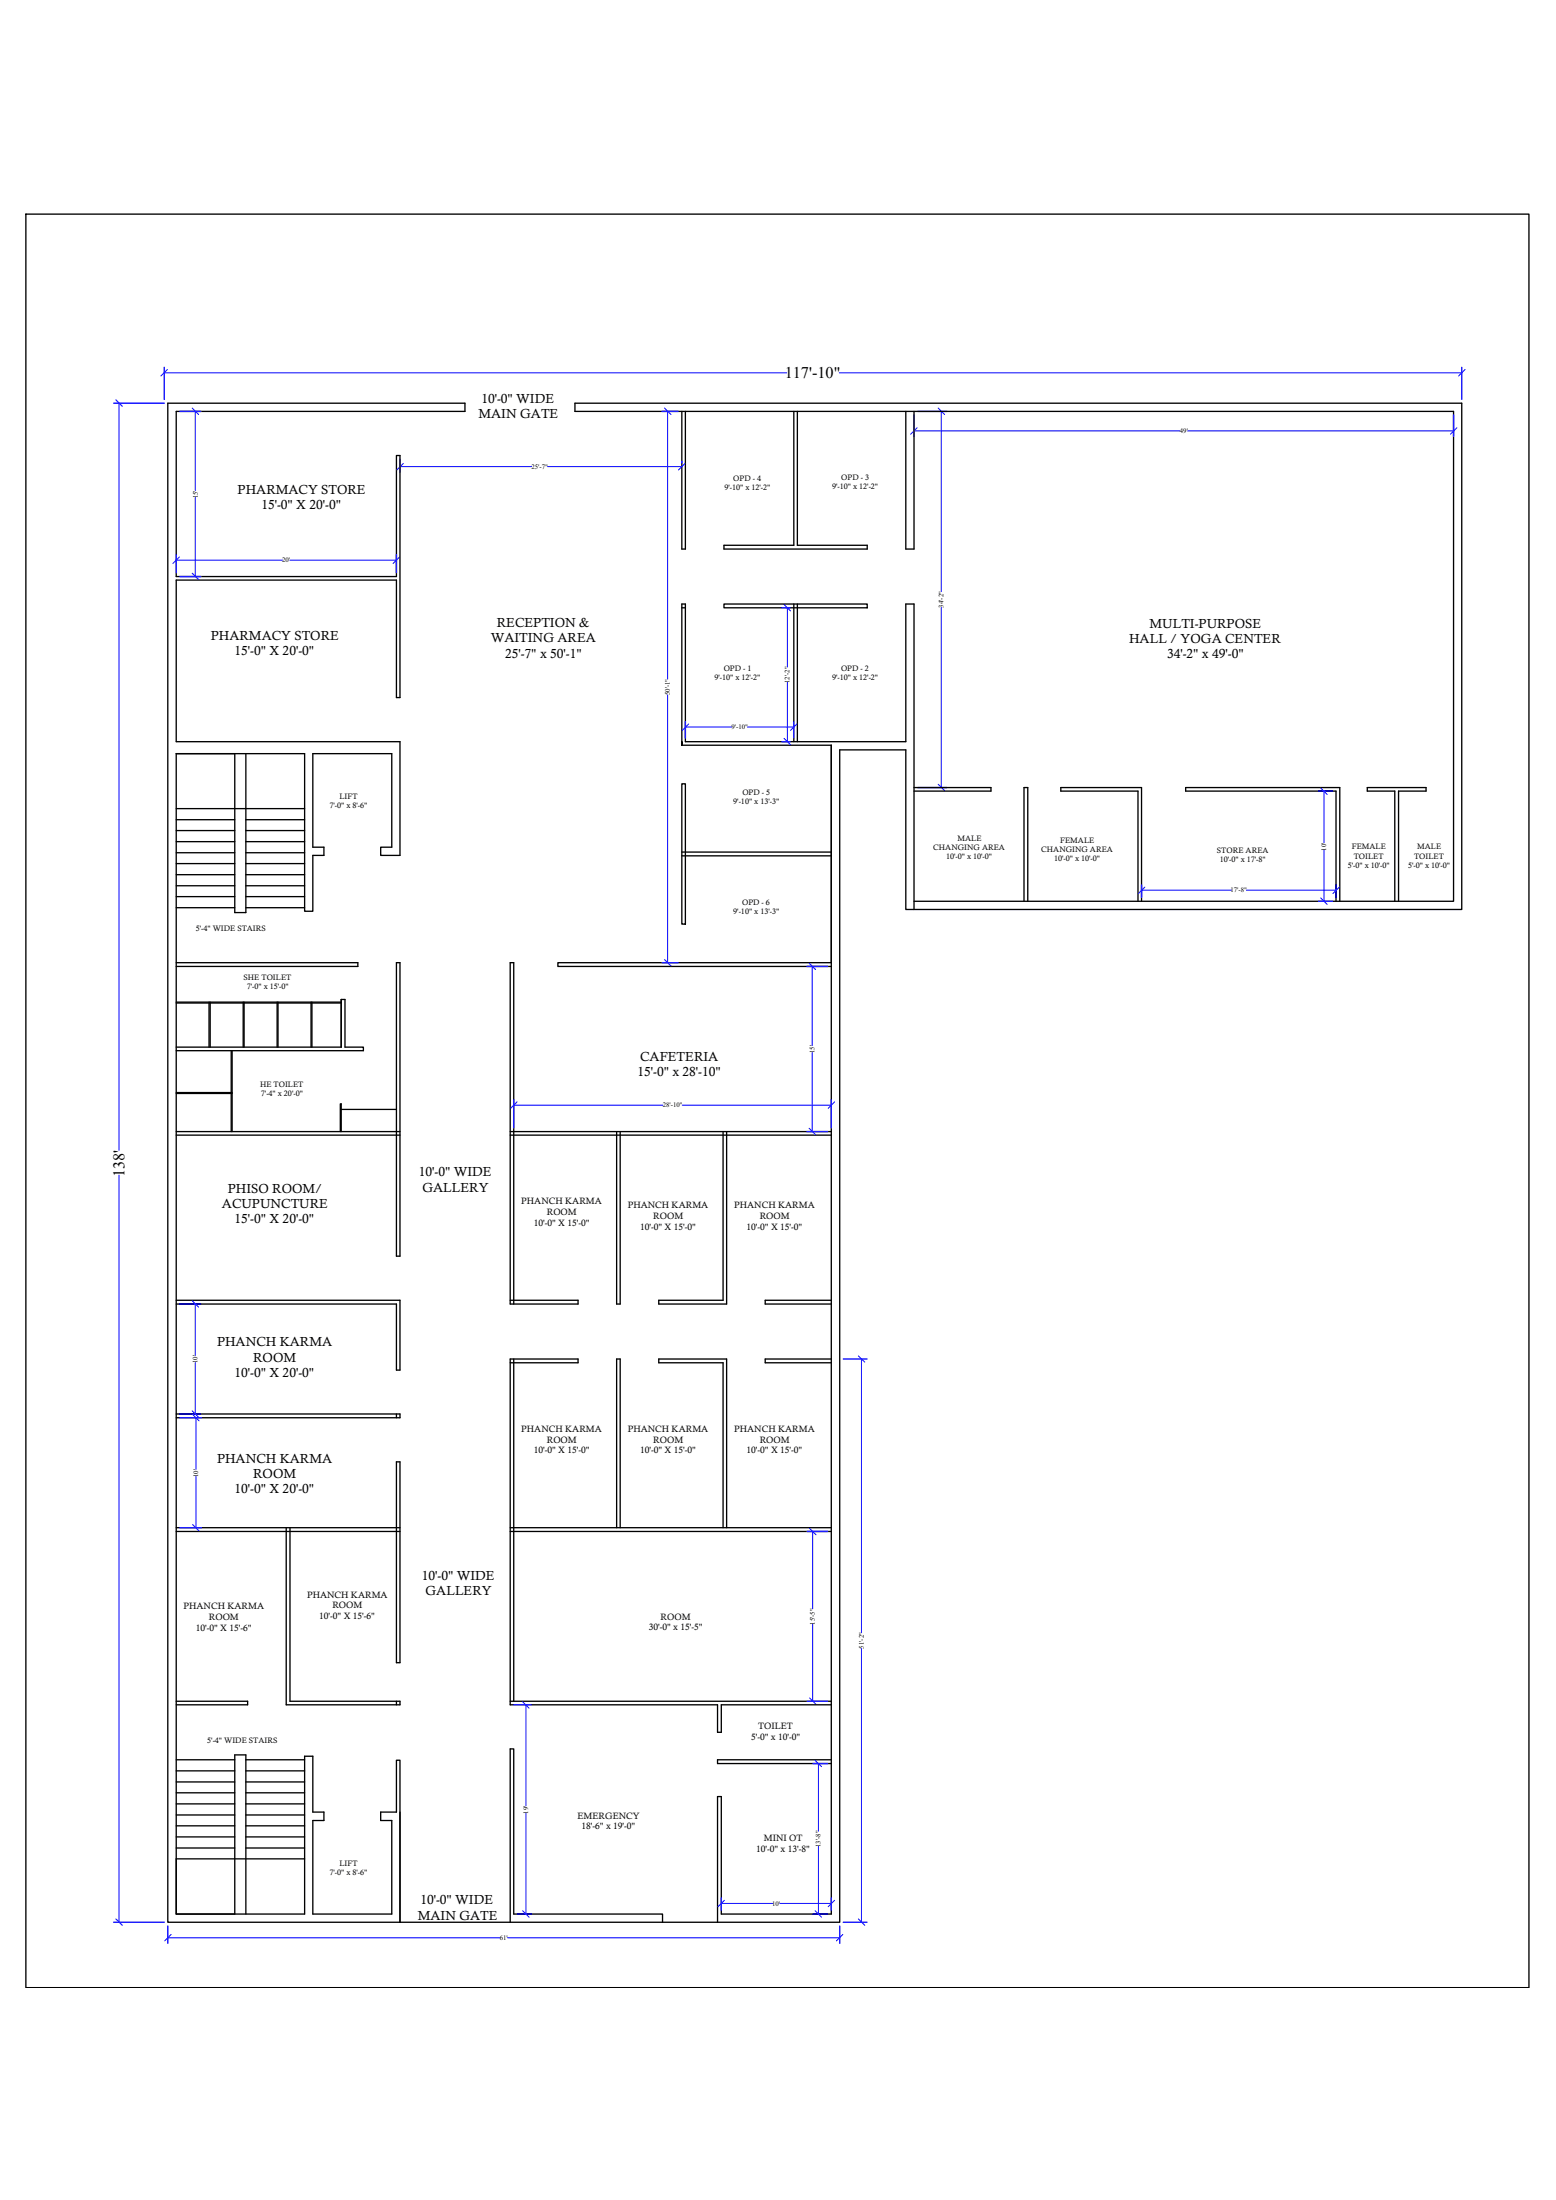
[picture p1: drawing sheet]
<svg xmlns="http://www.w3.org/2000/svg" width="297mm" height="420mm" viewBox="0 0 297 420" stroke-linecap="round" stroke-linejoin="round" font-family="sans-serif">
<!-- layer: A-ANNO-DIMS-30 -->
<g fill="none" stroke="#00f" stroke-width=".25">
<path d="M21.7 77h9.7M31.4 70.1v6.2M34.3 78.6h4M126.4 78.6h3M174.5 79.2v4.2M175.2 78.6h5.5M277.5 79.2v4.2M279 70.1v6.2M76.4 87.7v2.5M130.2 88.1v.3M33.6 105.9v3.5M34.3 110.1h4"/>
<path d="M75.7 105.9v3.5M149.3 116.1h1.5M130.8 137.8v3.1M151.5 137.8v3.1M149.3 141.6h1.5M175.2 150.4h5.5M251.7 151.1h2.7M217.9 169v2.4M251.7 172.1h2.7M255 169v2.4M126.4 183.9h3M154 184.6h4"/>
<path d="M98.1 210v5.4M154 216.1h4M158.7 210v5.4M34.3 249h4M161 259.5h4.5M34.3 270h4M34.3 270.8h4.2M34.3 291.8h4.2M154.1 292.5h3.9M98.1 325.6h3.4M154.1 324.9h3.9M155.2 336.8h2.8"/>
<path d="M21.7 367.1h9.7M32 367.8v3.3M98.8 365.5h2.7M137.7 362.5v2.3M155.2 365.5h2.8M158.7 362.5v2.3M160.3 367.8v3.3M161 367.1h4.5"/>
</g>
<g fill="none" stroke="#00f" stroke-width=".19">
<path d="M22.7 77v142.7M31.4 71.2h118.8M37.3 78.6v15.1M127.5 78.6v51.1M160.2 71.2h118.8M179.7 78.6v34.4M37.3 95v15.1M76.4 89.1h25.1M104.5 89.1h25.7M174.5 82.3h50.7M226.7 82.3h50.8M33.6 107h20.3"/>
<path d="M55.4 107h20.3M150.3 116.1v11.3M179.7 116v34.4M127.5 132.7v51.2M130.8 138.9h8.9M142.7 138.9h8.8M150.3 130.3v11.3M252.8 151.1v9.9M217.9 170h17.2M237.9 170h17.1M252.8 162.3v9.8M155.1 184.6v15.1"/>
<path d="M98.1 211.1h28.5M130.2 211.1h28.5M155.1 201v15.1M22.7 224.4v142.7M37.3 249v9.9M164.5 259.5v52.3M37.3 260.2v9.8M37.4 270.8v9.8M37.4 281.9v9.9M155.1 292.5v14.8M155.1 310.1v14.8M164.5 314.8v52.3"/>
<path d="M100.4 325.6v19.3M156.2 336.8v12.9M100.4 346.2v19.3M156.2 352.6v12.9M32 370.1h63.4M96.9 370.1h63.4M137.7 363.5h9.9M148.9 363.5h9.8"/>
</g>
<!-- layer: 0 -->
<g fill="none" stroke="#00f" stroke-width=".19">
<path d="M22.1 76.4l1.3 1.2M31.9 70.6l-1.2 1.2M36.7 77.9l1.2 1.3M126.9 77.9l1.2 1.3M179.1 77.9l1.2 1.3M279.7 70.6l-1.2 1.2M77 88.5l-1.2 1.2M130.8 88.5l-1.3 1.2M175.1 81.7l-1.3 1.2M278.1 81.7l-1.2 1.2M34.2 106.4l-1.2 1.2M36.7 109.5l1.2 1.2"/>
<path d="M76.3 106.4l-1.3 1.2M149.7 115.4l1.2 1.3M131.5 138.3l-1.3 1.2M152.1 138.3l-1.2 1.2M149.7 141l1.2 1.2M179.1 149.8l1.2 1.2M252.1 150.5l1.3 1.2M218.6 169.4l-1.3 1.2M252.1 171.5l1.3 1.2M255.7 169.4l-1.2 1.2M126.9 183.3l1.2 1.2M154.5 183.9l1.2 1.3"/>
<path d="M98.7 210.4l-1.2 1.3M154.5 215.5l1.2 1.2M159.3 210.4l-1.2 1.3M36.7 248.4l1.2 1.2M163.9 259l1.2 1.1M36.7 269.5l1.2 1.2M36.8 270.1l1.2 1.3M36.8 291.2l1.2 1.2M154.5 291.9l1.3 1.2M99.8 325l1.2 1.2M154.5 324.3l1.3 1.2M155.6 336.2l1.2 1.2"/>
<path d="M22.1 366.5l1.3 1.2M32.7 369.4l-1.3 1.3M99.8 364.9l1.2 1.2M138.3 362.9l-1.2 1.3M155.6 364.9l1.2 1.2M159.3 362.9l-1.2 1.3M160.9 369.4l-1.2 1.3M163.9 366.5l1.2 1.2"/>
</g>
<!-- layer: walls -->
<g fill="none" stroke="#000" stroke-width=".25">
<path d="M4.9 40.9h287v338.7h-287zM130.2 78.6v26.3h.6v-26.3M151.5 78.6v25.5h-13.3v.8h27.4v-.8h-13.4v-25.5M172.9 78.6v26.3h1.6v-26.3M130.2 116.1h.6M138.2 115.4h27.4v.7h-27.4zM151.5 115.4v26.2M152.2 115.4v26.2M33.6 154.4h24.6M33.6 156.5h11.2M33.6 158.6h11.2M44.8 143.9v30.4h2.1v-30.4"/>
<path d="M46.9 156.5h11.3M46.9 158.6h11.3M130.2 141.6v.7v-26.9h.6v26.2h42.1v-26.2h1.6v58.3M130.2 149.7h.6v26.8h-.6zM130.2 142.3h28.5v223.2h-21v-22.4h-.7v24M174.5 150.4h14.7v.7h-14.7M33.6 160.7h11.2M33.6 162.9h11.2M33.6 164.9h11.2M33.6 167h11.2M33.6 169.2h11.2M33.6 171.2h11.2"/>
<path d="M33.6 173.4h11.2M46.9 160.7h11.3M46.9 162.9h11.3M46.9 164.9h11.3M46.9 167h11.3M46.9 169.2h11.3M46.9 171.2h11.3M46.9 173.4h11.3M130.2 162.7h28.5M130.2 163.4h28.5M174.5 172.1h103v-93.5h-167.7v-1.6h169.2v96.7h-106.1v-30.5h-12.6v223.9h-128.3v-290.1h56.8v1.6h-55.2v31.5h42.1v-23.1h.7v46.2h-.7v-22.4h-42.1v30.8h42.8v21.8h-3.7v-1.6h2.1v-17.9h-15.1v17.9h2.1v1.6h-2.1v10.6h-1.5v-30.1h-24.6v221.6h24.6v-30.1h1.5v10.7h2.1v1.6h-2.1v17.8h15.1v-17.8h-2.1v-1.6h3v-9.9h.7v30.9v-21M195.5 172.1v-21.7h.7v21.7"/>
<path d="M217.2 172.1v-21h-14.7v-.7h15.4v21.7M255 172.1v-21h-28.7v-.7h29.5v21.7M266.3 172.1v-21h-5.3v-.7h11.2v.7h-5.2v21M33.6 200h31.5v-9.1h.8v9.1h3.5v.7h-35.8M33.6 183.9h34.7v.7h-34.7M33.6 191.6h31.5M33.6 191.4h31.5M39.9 191.4v8.6M40.1 191.4v8.6M46.4 191.4v8.6M46.6 191.4v8.6M52.9 191.4v8.6"/>
<path d="M53.1 191.4v8.6M59.4 191.4v8.6M59.5 191.4v8.6M75.7 183.9h.7v56h-.7zM158.7 183.9h-52.2v.7h52.2M33.6 216.1h42.8M33.6 216.8h42.8M33.6 208.7h10.7M33.6 208.8h10.7M44.1 200.7v15.4M44.3 200.7v15.4M65 216.1v-5.3h.1v5.3"/>
<path d="M65.1 211.9h10.6M97.4 216.1h61.3M97.4 216.8h61.3M117.7 216.1v32.9h.7v-32.9M138 216.1v32.2h-12.2v.7h12.9v-32.9M33.6 248.3h42.8v13.4h-.7v-12.7h-42.1M97.4 248.3h12.9v.7h-12.9v-65.1h.7v65.1M98.1 259.5v65.4M158.7 248.3h-12.6v.7h12.6M158.7 259.5h-12.6v.8h12.6M33.6 270h42.8v.8h-42.8M75.7 279.2h.7v38.3h-.7z"/>
<path d="M75.7 270v.8M97.4 260.3h12.9v-.8h-12.9v66.1h39.6v5.2h.7v-5.2h21M33.6 291.8h42.8M33.6 292.5h42.8M54.6 291.8v33.8h21.8v-.7h-21v-33.1M97.4 291.8h61.3M97.4 292.5h61.3M117.7 291.8v-32.3h.7v32.3M138 291.8v-31.5h-12.2v-.8h12.9v32.3M33.6 338.2h11.2M33.6 336.1h11.2M33.6 324.9h13.7v.7h-13.7"/>
<path d="M46.9 338.2h11.3M46.9 336.1h11.3M75.7 324.9v.7M97.4 324.9h61.3M158.7 336.1h-21.7v.7h21.7M33.6 352.9h11.2M33.6 350.8h11.2M33.6 348.7h11.2M33.6 346.6h11.2M33.6 344.5h11.2M33.6 342.4h11.2M33.6 340.3h11.2"/>
<path d="M46.9 352.9h11.3M46.9 350.8h11.3M46.9 348.7h11.3M46.9 346.6h11.3M46.9 344.5h11.3M46.9 342.4h11.3M46.9 340.3h11.3M58.2 355h-24.6v10.5h11.2v-30.3h2.1v30.3M97.4 367.1v-33.1h.7v31.5h28.4v1.6"/>
</g>
<g font-size="3.1">
<text x="149.8" y="72.2">117'-10&quot;</text>
<text x="23.8" y="224.8" transform="rotate(-90 23.8 224.8)">138'</text>
</g>
<g font-size="2.5">
<text x="91.9" y="77">10'-0&quot; WIDE</text>
<text x="91.3" y="79.9">MAIN GATE</text>
<text x="45.4" y="94.3">PHARMACY STORE</text>
<text x="49.9" y="97.2">15'-0&quot; X 20'-0&quot;</text>
<text x="94.9" y="119.8">RECEPTION &amp;</text>
<text x="219.4" y="119.9">MULTI-PURPOSE</text>
<text x="40.2" y="122.2">PHARMACY STORE</text>
<text x="44.8" y="125.1">15'-0&quot; X 20'-0&quot;</text>
<text x="93.7" y="122.7">WAITING AREA</text>
<text x="96.4" y="125.6">25'-7&quot; x 50'-1&quot;</text>
<text x="215.5" y="122.8">HALL / YOGA CENTER</text>
<text x="222.8" y="125.7">34'-2&quot; x 49'-0&quot;</text>
<text x="122.2" y="202.6">CAFETERIA</text>
<text x="121.7" y="205.5">15'-0&quot; x 28'-10&quot;</text>
<text x="43.5" y="227.8">PHISO ROOM/</text>
<text x="80" y="224.7">10'-0&quot; WIDE</text>
<text x="80.6" y="227.6">GALLERY</text>
<text x="42.4" y="230.7">ACUPUNCTURE</text>
<text x="44.8" y="233.6">15'-0&quot; X 20'-0&quot;</text>
<text x="41.4" y="257.1">PHANCH KARMA</text>
<text x="44.8" y="263">10'-0&quot; X 20'-0&quot;</text>
<text x="48.3" y="260.1">ROOM</text>
<text x="41.4" y="279.3">PHANCH KARMA</text>
<text x="44.8" y="285.2">10'-0&quot; X 20'-0&quot;</text>
<text x="48.3" y="282.2">ROOM</text>
<text x="80.5" y="301.7">10'-0&quot; WIDE</text>
<text x="81.2" y="304.6">GALLERY</text>
<text x="80.2" y="363.7">10'-0&quot; WIDE</text>
<text x="79.7" y="366.6">MAIN GATE</text>
</g>
<g font-size="1.8">
<text x="99.5" y="230">PHANCH KARMA</text>
<text x="104.4" y="232.1">ROOM</text>
<text x="119.8" y="230.7">PHANCH KARMA</text>
<text x="124.7" y="232.7">ROOM</text>
<text x="140.2" y="230.7">PHANCH KARMA</text>
<text x="145" y="232.7">ROOM</text>
<text x="101.9" y="234.1">10'-0&quot; X 15'-0&quot;</text>
<text x="122.2" y="234.8">10'-0&quot; X 15'-0&quot;</text>
<text x="142.5" y="234.8">10'-0&quot; X 15'-0&quot;</text>
<text x="99.5" y="273.5">PHANCH KARMA</text>
<text x="104.4" y="275.5">ROOM</text>
<text x="119.8" y="273.5">PHANCH KARMA</text>
<text x="124.7" y="275.5">ROOM</text>
<text x="140.2" y="273.5">PHANCH KARMA</text>
<text x="145" y="275.5">ROOM</text>
<text x="101.9" y="277.5">10'-0&quot; X 15'-0&quot;</text>
<text x="122.2" y="277.5">10'-0&quot; X 15'-0&quot;</text>
<text x="142.5" y="277.5">10'-0&quot; X 15'-0&quot;</text>
<text x="58.6" y="305.1">PHANCH KARMA</text>
<text x="35" y="307.4">PHANCH KARMA</text>
<text x="37.4" y="311.5">10'-0&quot; X 15'-6&quot;</text>
<text x="39.9" y="309.4">ROOM</text>
<text x="60.9" y="309.2">10'-0&quot; X 15'-6&quot;</text>
<text x="63.4" y="307.2">ROOM</text>
<text x="123.9" y="311.4">30'-0&quot; x 15'-5&quot;</text>
<text x="126.1" y="309.3">ROOM</text>
<text x="143.4" y="332.3">5'-0&quot; x 10'-0&quot;</text>
<text x="144.7" y="330.3">TOILET</text>
<text x="110.2" y="347.3">EMERGENCY</text>
<text x="111" y="349.3">18'-6&quot; x 19'-0&quot;</text>
<text x="144.3" y="353.7">10'-0&quot; x 13'-8&quot;</text>
<text x="145.8" y="351.7">MINI OT</text>
</g>
<g font-size="1.5">
<text x="138.3" y="93.6">9'-10&quot; x 12'-2&quot;</text>
<text x="140" y="91.9">OPD - 4</text>
<text x="158.9" y="93.4">9'-10&quot; x 12'-2&quot;</text>
<text x="160.6" y="91.7">OPD - 3</text>
<text x="136.4" y="129.8">9'-10&quot; x 12'-2&quot;</text>
<text x="138.2" y="128.1">OPD - 1</text>
<text x="158.9" y="129.8">9'-10&quot; x 12'-2&quot;</text>
<text x="160.6" y="128.1">OPD - 2</text>
<text x="62.9" y="154.4">7'-0&quot; x 8'-6&quot;</text>
<text x="64.8" y="152.7">LIFT</text>
<text x="140" y="153.5">9'-10&quot; x 13'-3&quot;</text>
<text x="141.7" y="151.8">OPD - 5</text>
<text x="182.8" y="160.6">MALE</text>
<text x="202.4" y="161">FEMALE</text>
<text x="178.2" y="162.3">CHANGING AREA</text>
<text x="180.6" y="164.1">10'-0&quot; x 10'-0&quot;</text>
<text x="198.8" y="162.7">CHANGING AREA</text>
<text x="201.2" y="164.5">10'-0&quot; x 10'-0&quot;</text>
<text x="232.3" y="162.9">STORE AREA</text>
<text x="232.9" y="164.6">10'-0&quot; x 17'-8&quot;</text>
<text x="257.3" y="165.7">5'-0&quot; x 10'-0&quot;</text>
<text x="258" y="162.2">FEMALE</text>
<text x="258.4" y="164">TOILET</text>
<text x="268.8" y="165.7">5'-0&quot; x 10'-0&quot;</text>
<text x="269.9" y="164">TOILET</text>
<text x="270.5" y="162.2">MALE</text>
<text x="141.7" y="172.9">OPD - 6</text>
<text x="37.4" y="177.8">5'-4&quot; WIDE STAIRS</text>
<text x="140" y="174.6">9'-10&quot; x 13'-3&quot;</text>
<text x="46.5" y="187.2">SHE TOILET</text>
<text x="47.1" y="188.9">7'-0&quot; x 15'-0&quot;</text>
<text x="49.6" y="207.6">HE TOILET</text>
<text x="49.8" y="209.3">7'-4&quot; x 20'-0&quot;</text>
<text x="39.6" y="332.9">5'-4&quot; WIDE STAIRS</text>
<text x="62.9" y="358.1">7'-0&quot; x 8'-6&quot;</text>
<text x="64.8" y="356.4">LIFT</text>
</g>
<g font-size="1.3">
<text x="225.2" y="82.7">49'</text>
<text x="101.5" y="89.5">25'-7&quot;</text>
<text x="37.7" y="95.2" transform="rotate(-90 37.7 95.2)">15'</text>
<text x="53.9" y="107.4">20'</text>
<text x="180.1" y="116" transform="rotate(-90 180.1 116)">34'-2&quot;</text>
<text x="150.7" y="130.4" transform="rotate(-90 150.7 130.4)">12'-2&quot;</text>
<text x="127.9" y="132.8" transform="rotate(-90 127.9 132.8)">50'-1&quot;</text>
<text x="139.6" y="139.3">9'-10&quot;</text>
<text x="253.2" y="162.4" transform="rotate(-90 253.2 162.4)">10'</text>
<text x="234.9" y="170.4">17'-8&quot;</text>
<text x="155.5" y="201.1" transform="rotate(-90 155.5 201.1)">15'</text>
<text x="126.5" y="211.5">28'-10&quot;</text>
<text x="37.7" y="260.4" transform="rotate(-90 37.7 260.4)">10'</text>
<text x="37.8" y="282.1" transform="rotate(-90 37.8 282.1)">10'</text>
<text x="155.6" y="310.3" transform="rotate(-90 155.6 310.3)">15'-5&quot;</text>
<text x="164.9" y="314.9" transform="rotate(-90 164.9 314.9)">51'-2&quot;</text>
<text x="100.8" y="346.4" transform="rotate(-90 100.8 346.4)">19'</text>
<text x="156.7" y="352.8" transform="rotate(-90 156.7 352.8)">13'-8&quot;</text>
<text x="147.4" y="363.9">10'</text>
<text x="95.4" y="370.5">61'</text>
</g>
</svg>
